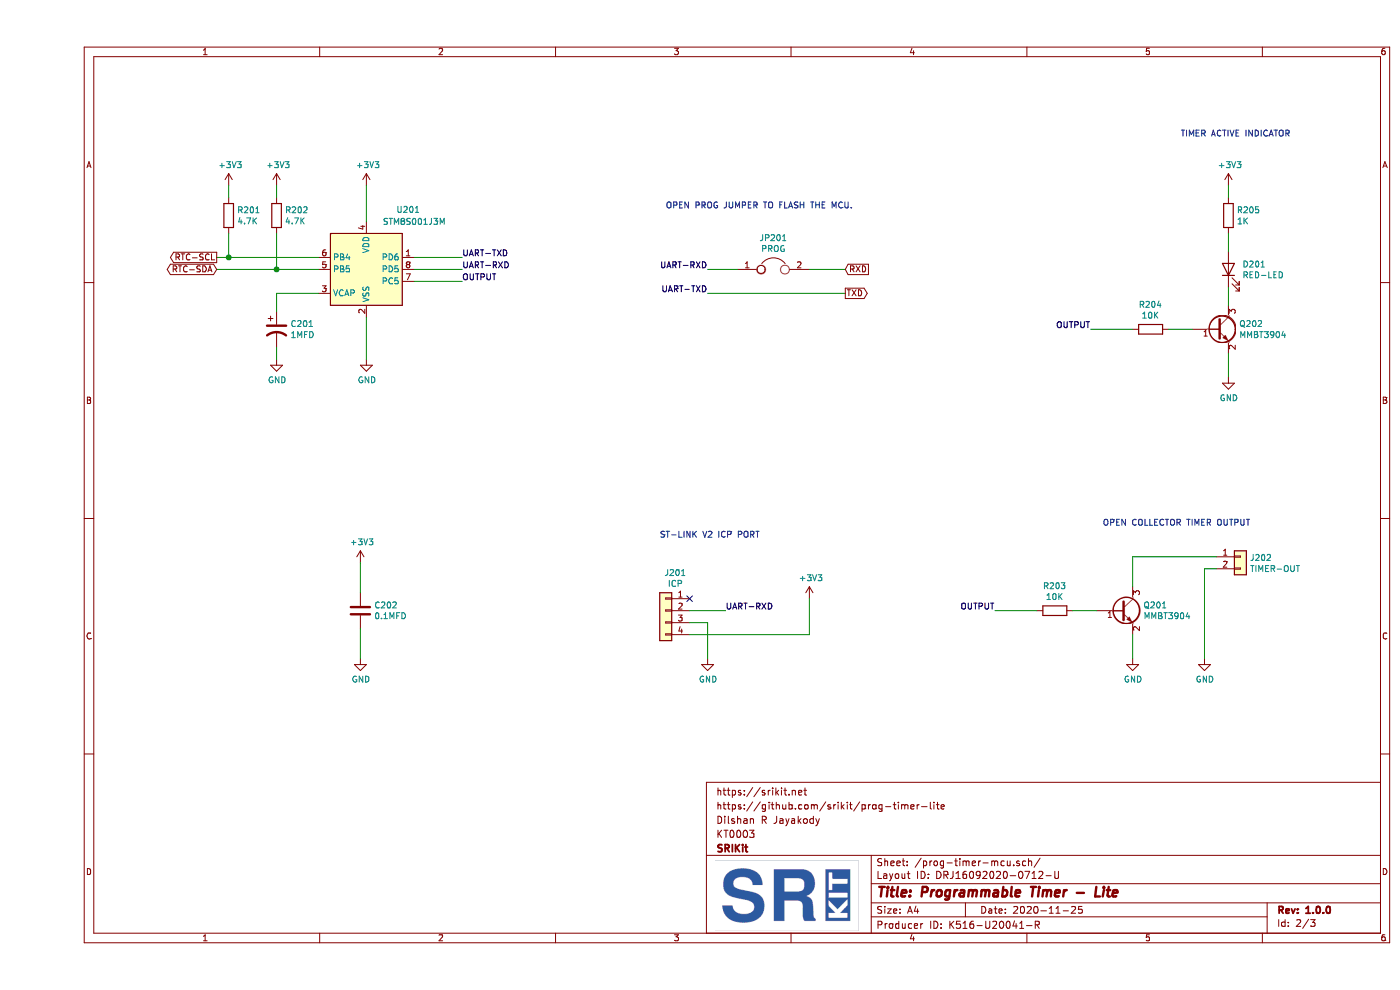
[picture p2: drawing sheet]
EESchema Schematic File Version 4
EELAYER 30 0
EELAYER END
$Descr A4 11693 8268
encoding utf-8
Sheet 2 3
Title "Programmable Timer - Lite"
Date "2020-11-25"
Rev "1.0.0"
Comp "SRIKit"
Comment1 "KT0003"
Comment2 "Dilshan R Jayakody"
Comment3 "https://github.com/srikit/prog-timer-lite"
Comment4 "https://srikit.net"
$EndDescr
$Comp
L MCU_ST_STM8:STM8S001J3M U201
U 1 1
P 2750 2250
F 0 "U201" H 3100 2750 50  0000 C CNN
F 1 "STM8S001J3M" H 3150 2650 50  0000 C CNN
F 2 "Package_SO:SO-8_3.9x4.9mm_P1.27mm" H 2800 2800 50  0001 L CNN
F 3 "https://www.st.com/resource/en/datasheet/stm8s001j3.pdf" H 2650 2350 50  0001 C CNN
	1    2750 2250
	1    0    0    -1  
$EndComp
$Comp
L power:+3V3 #PWR0206
U 1 1
P 2750 1550
F 0 "#PWR0206" H 2750 1400 50  0001 C CNN
F 1 "+3V3" H 2765 1723 50  0000 C CNN
F 2 "" H 2750 1550 50  0001 C CNN
F 3 "" H 2750 1550 50  0001 C CNN
	1    2750 1550
	1    0    0    -1  
$EndComp
$Comp
L power:GND #PWR0207
U 1 1
P 2750 3000
F 0 "#PWR0207" H 2750 2750 50  0001 C CNN
F 1 "GND" H 2755 2827 50  0000 C CNN
F 2 "" H 2750 3000 50  0001 C CNN
F 3 "" H 2750 3000 50  0001 C CNN
	1    2750 3000
	1    0    0    -1  
$EndComp
$Comp
L Device:CP1 C201
U 1 1
P 2000 2750
F 0 "C201" H 2115 2796 50  0000 L CNN
F 1 "1MFD" H 2115 2705 50  0000 L CNN
F 2 "Capacitor_SMD:C_0805_2012Metric_Pad1.15x1.40mm_HandSolder" H 2000 2750 50  0001 C CNN
F 3 "~" H 2000 2750 50  0001 C CNN
	1    2000 2750
	1    0    0    -1  
$EndComp
$Comp
L power:GND #PWR0203
U 1 1
P 2000 3000
F 0 "#PWR0203" H 2000 2750 50  0001 C CNN
F 1 "GND" H 2005 2827 50  0000 C CNN
F 2 "" H 2000 3000 50  0001 C CNN
F 3 "" H 2000 3000 50  0001 C CNN
	1    2000 3000
	1    0    0    -1  
$EndComp
Wire Wire Line
	2350 2450 2000 2450
Wire Wire Line
	2000 2450 2000 2600
$Comp
L Device:Jumper JP201
U 1 1
P 6150 2250
F 0 "JP201" H 6150 2514 50  0000 C CNN
F 1 "PROG" H 6150 2423 50  0000 C CNN
F 2 "Jumper:SolderJumper-2_P1.3mm_Bridged_Pad1.0x1.5mm" H 6150 2250 50  0001 C CNN
F 3 "~" H 6150 2250 50  0001 C CNN
	1    6150 2250
	1    0    0    -1  
$EndComp
Text GLabel 6750 2250 2    50   Input ~ 0
RXD
Text GLabel 6750 2450 2    50   Output ~ 0
TXD
Wire Wire Line
	3150 2350 3550 2350
Wire Wire Line
	3550 2150 3150 2150
Wire Wire Line
	3550 2250 3150 2250
Text Label 3550 2150 0    50   ~ 0
UART-TXD
Text Label 3550 2250 0    50   ~ 0
UART-RXD
Wire Wire Line
	5600 2250 5850 2250
Text Label 5600 2250 2    50   ~ 0
UART-RXD
Wire Wire Line
	6450 2250 6750 2250
Wire Wire Line
	5600 2450 6750 2450
Text Label 5600 2450 2    50   ~ 0
UART-TXD
Text GLabel 1500 2250 0    50   BiDi ~ 0
RTC-SDA
Text GLabel 1500 2150 0    50   Output ~ 0
RTC-SCL
$Comp
L Device:R R202
U 1 1
P 2000 1800
F 0 "R202" H 2070 1846 50  0000 L CNN
F 1 "4.7K" H 2070 1755 50  0000 L CNN
F 2 "Resistor_SMD:R_0805_2012Metric_Pad1.15x1.40mm_HandSolder" V 1930 1800 50  0001 C CNN
F 3 "~" H 2000 1800 50  0001 C CNN
	1    2000 1800
	1    0    0    -1  
$EndComp
$Comp
L power:+3V3 #PWR0202
U 1 1
P 2000 1550
F 0 "#PWR0202" H 2000 1400 50  0001 C CNN
F 1 "+3V3" H 2015 1723 50  0000 C CNN
F 2 "" H 2000 1550 50  0001 C CNN
F 3 "" H 2000 1550 50  0001 C CNN
	1    2000 1550
	1    0    0    -1  
$EndComp
Wire Wire Line
	2750 1550 2750 1850
$Comp
L Device:R R201
U 1 1
P 1600 1800
F 0 "R201" H 1670 1846 50  0000 L CNN
F 1 "4.7K" H 1670 1755 50  0000 L CNN
F 2 "Resistor_SMD:R_0805_2012Metric_Pad1.15x1.40mm_HandSolder" V 1530 1800 50  0001 C CNN
F 3 "~" H 1600 1800 50  0001 C CNN
	1    1600 1800
	1    0    0    -1  
$EndComp
$Comp
L power:+3V3 #PWR0201
U 1 1
P 1600 1550
F 0 "#PWR0201" H 1600 1400 50  0001 C CNN
F 1 "+3V3" H 1615 1723 50  0000 C CNN
F 2 "" H 1600 1550 50  0001 C CNN
F 3 "" H 1600 1550 50  0001 C CNN
	1    1600 1550
	1    0    0    -1  
$EndComp
Wire Wire Line
	1500 2150 1600 2150
Wire Wire Line
	2000 1550 2000 1650
Wire Wire Line
	1600 1550 1600 1650
Wire Wire Line
	1600 1950 1600 2150
Connection ~ 1600 2150
Wire Wire Line
	1600 2150 2350 2150
Wire Wire Line
	2000 1950 2000 2250
Wire Wire Line
	1500 2250 2000 2250
Wire Wire Line
	2000 2250 2350 2250
Connection ~ 2000 2250
$Comp
L Connector_Generic:Conn_01x04 J201
U 1 1
P 5250 5100
F 0 "J201" H 5168 5417 50  0000 C CNN
F 1 "ICP" H 5168 5326 50  0000 C CNN
F 2 "PROG-TIMER:pogo-2.54mmx4" H 5250 5100 50  0001 C CNN
F 3 "~" H 5250 5100 50  0001 C CNN
	1    5250 5100
	-1   0    0    -1  
$EndComp
NoConn ~ 5450 5000
Wire Wire Line
	5750 5100 5450 5100
Text Label 5750 5100 0    50   ~ 0
UART-RXD
$Comp
L power:GND #PWR0208
U 1 1
P 5600 5500
F 0 "#PWR0208" H 5600 5250 50  0001 C CNN
F 1 "GND" H 5605 5327 50  0000 C CNN
F 2 "" H 5600 5500 50  0001 C CNN
F 3 "" H 5600 5500 50  0001 C CNN
	1    5600 5500
	1    0    0    -1  
$EndComp
Wire Wire Line
	5450 5200 5600 5200
Wire Wire Line
	5600 5200 5600 5500
$Comp
L power:+3V3 #PWR0209
U 1 1
P 6450 5000
F 0 "#PWR0209" H 6450 4850 50  0001 C CNN
F 1 "+3V3" H 6465 5173 50  0000 C CNN
F 2 "" H 6450 5000 50  0001 C CNN
F 3 "" H 6450 5000 50  0001 C CNN
	1    6450 5000
	1    0    0    -1  
$EndComp
Wire Wire Line
	5450 5300 6450 5300
Wire Wire Line
	6450 5300 6450 5000
$Comp
L Transistor_BJT:MMBT3904 Q201
U 1 1
P 9050 5100
F 0 "Q201" H 9241 5146 50  0000 L CNN
F 1 "MMBT3904" H 9241 5055 50  0000 L CNN
F 2 "Package_TO_SOT_SMD:SOT-23" H 9250 5025 50  0001 L CIN
F 3 "https://www.fairchildsemi.com/datasheets/2N/2N3904.pdf" H 9050 5100 50  0001 L CNN
	1    9050 5100
	1    0    0    -1  
$EndComp
Text Label 3550 2350 0    50   ~ 0
OUTPUT
$Comp
L Device:R R203
U 1 1
P 8500 5100
F 0 "R203" V 8293 5100 50  0000 C CNN
F 1 "10K" V 8384 5100 50  0000 C CNN
F 2 "Resistor_SMD:R_0805_2012Metric_Pad1.15x1.40mm_HandSolder" V 8430 5100 50  0001 C CNN
F 3 "~" H 8500 5100 50  0001 C CNN
	1    8500 5100
	0    1    1    0   
$EndComp
$Comp
L power:GND #PWR0210
U 1 1
P 9150 5500
F 0 "#PWR0210" H 9150 5250 50  0001 C CNN
F 1 "GND" H 9155 5327 50  0000 C CNN
F 2 "" H 9150 5500 50  0001 C CNN
F 3 "" H 9150 5500 50  0001 C CNN
	1    9150 5500
	1    0    0    -1  
$EndComp
Wire Wire Line
	9150 5300 9150 5500
Wire Wire Line
	8650 5100 8850 5100
Wire Wire Line
	8000 5100 8350 5100
Text Label 8000 5100 2    50   ~ 0
OUTPUT
$Comp
L Connector_Generic:Conn_01x02 J202
U 1 1
P 10050 4650
F 0 "J202" H 10130 4642 50  0000 L CNN
F 1 "TIMER-OUT" H 10130 4551 50  0000 L CNN
F 2 "Connector_PinHeader_2.54mm:PinHeader_1x02_P2.54mm_Vertical" H 10050 4650 50  0001 C CNN
F 3 "~" H 10050 4650 50  0001 C CNN
	1    10050 4650
	1    0    0    -1  
$EndComp
Wire Wire Line
	9850 4650 9150 4650
Wire Wire Line
	9150 4650 9150 4900
$Comp
L power:GND #PWR0211
U 1 1
P 9750 5500
F 0 "#PWR0211" H 9750 5250 50  0001 C CNN
F 1 "GND" H 9755 5327 50  0000 C CNN
F 2 "" H 9750 5500 50  0001 C CNN
F 3 "" H 9750 5500 50  0001 C CNN
	1    9750 5500
	1    0    0    -1  
$EndComp
Wire Wire Line
	9750 5500 9750 4750
Wire Wire Line
	9750 4750 9850 4750
$Comp
L Transistor_BJT:MMBT3904 Q202
U 1 1
P 9850 2750
F 0 "Q202" H 10041 2796 50  0000 L CNN
F 1 "MMBT3904" H 10041 2705 50  0000 L CNN
F 2 "Package_TO_SOT_SMD:SOT-23" H 10050 2675 50  0001 L CIN
F 3 "https://www.fairchildsemi.com/datasheets/2N/2N3904.pdf" H 9850 2750 50  0001 L CNN
	1    9850 2750
	1    0    0    -1  
$EndComp
$Comp
L Device:R R204
U 1 1
P 9300 2750
F 0 "R204" V 9093 2750 50  0000 C CNN
F 1 "10K" V 9184 2750 50  0000 C CNN
F 2 "Resistor_SMD:R_0805_2012Metric_Pad1.15x1.40mm_HandSolder" V 9230 2750 50  0001 C CNN
F 3 "~" H 9300 2750 50  0001 C CNN
	1    9300 2750
	0    1    1    0   
$EndComp
$Comp
L power:GND #PWR0213
U 1 1
P 9950 3150
F 0 "#PWR0213" H 9950 2900 50  0001 C CNN
F 1 "GND" H 9955 2977 50  0000 C CNN
F 2 "" H 9950 3150 50  0001 C CNN
F 3 "" H 9950 3150 50  0001 C CNN
	1    9950 3150
	1    0    0    -1  
$EndComp
Wire Wire Line
	9950 2950 9950 3150
Wire Wire Line
	9450 2750 9650 2750
Wire Wire Line
	8800 2750 9150 2750
Text Label 8800 2750 2    50   ~ 0
OUTPUT
$Comp
L Device:R R205
U 1 1
P 9950 1800
F 0 "R205" H 10020 1846 50  0000 L CNN
F 1 "1K" H 10020 1755 50  0000 L CNN
F 2 "Resistor_SMD:R_0805_2012Metric_Pad1.15x1.40mm_HandSolder" V 9880 1800 50  0001 C CNN
F 3 "~" H 9950 1800 50  0001 C CNN
	1    9950 1800
	1    0    0    -1  
$EndComp
$Comp
L Device:LED D201
U 1 1
P 9950 2250
F 0 "D201" V 9989 2132 50  0000 R CNN
F 1 "RED-LED" V 9898 2132 50  0000 R CNN
F 2 "LED_SMD:LED_0805_2012Metric_Pad1.15x1.40mm_HandSolder" H 9950 2250 50  0001 C CNN
F 3 "~" H 9950 2250 50  0001 C CNN
	1    9950 2250
	0    -1   -1   0   
$EndComp
Wire Wire Line
	9950 2550 9950 2400
Wire Wire Line
	9950 2100 9950 1950
$Comp
L power:+3V3 #PWR0212
U 1 1
P 9950 1550
F 0 "#PWR0212" H 9950 1400 50  0001 C CNN
F 1 "+3V3" H 9965 1723 50  0000 C CNN
F 2 "" H 9950 1550 50  0001 C CNN
F 3 "" H 9950 1550 50  0001 C CNN
	1    9950 1550
	1    0    0    -1  
$EndComp
Wire Wire Line
	9950 1550 9950 1650
Wire Wire Line
	2000 2900 2000 3000
Wire Wire Line
	2750 2650 2750 3000
$Comp
L power:+3V3 #PWR0204
U 1 1
P 2700 4700
F 0 "#PWR0204" H 2700 4550 50  0001 C CNN
F 1 "+3V3" H 2715 4873 50  0000 C CNN
F 2 "" H 2700 4700 50  0001 C CNN
F 3 "" H 2700 4700 50  0001 C CNN
	1    2700 4700
	1    0    0    -1  
$EndComp
$Comp
L Device:C C202
U 1 1
P 2700 5100
F 0 "C202" H 2815 5146 50  0000 L CNN
F 1 "0.1MFD" H 2815 5055 50  0000 L CNN
F 2 "Capacitor_SMD:C_0805_2012Metric_Pad1.15x1.40mm_HandSolder" H 2738 4950 50  0001 C CNN
F 3 "~" H 2700 5100 50  0001 C CNN
	1    2700 5100
	1    0    0    -1  
$EndComp
$Comp
L power:GND #PWR0205
U 1 1
P 2700 5500
F 0 "#PWR0205" H 2700 5250 50  0001 C CNN
F 1 "GND" H 2705 5327 50  0000 C CNN
F 2 "" H 2700 5500 50  0001 C CNN
F 3 "" H 2700 5500 50  0001 C CNN
	1    2700 5500
	1    0    0    -1  
$EndComp
Wire Wire Line
	2700 4700 2700 4950
Wire Wire Line
	2700 5250 2700 5500
Text Notes 5250 1750 0    50   ~ 0
OPEN PROG JUMPER TO FLASH THE MCU.
Text Notes 9550 1150 0    50   ~ 0
TIMER ACTIVE INDICATOR
Text Notes 5200 4500 0    50   ~ 0
ST-LINK V2 ICP PORT
Text Notes 8900 4400 0    50   ~ 0
OPEN COLLECTOR TIMER OUTPUT
$EndSCHEMATC
